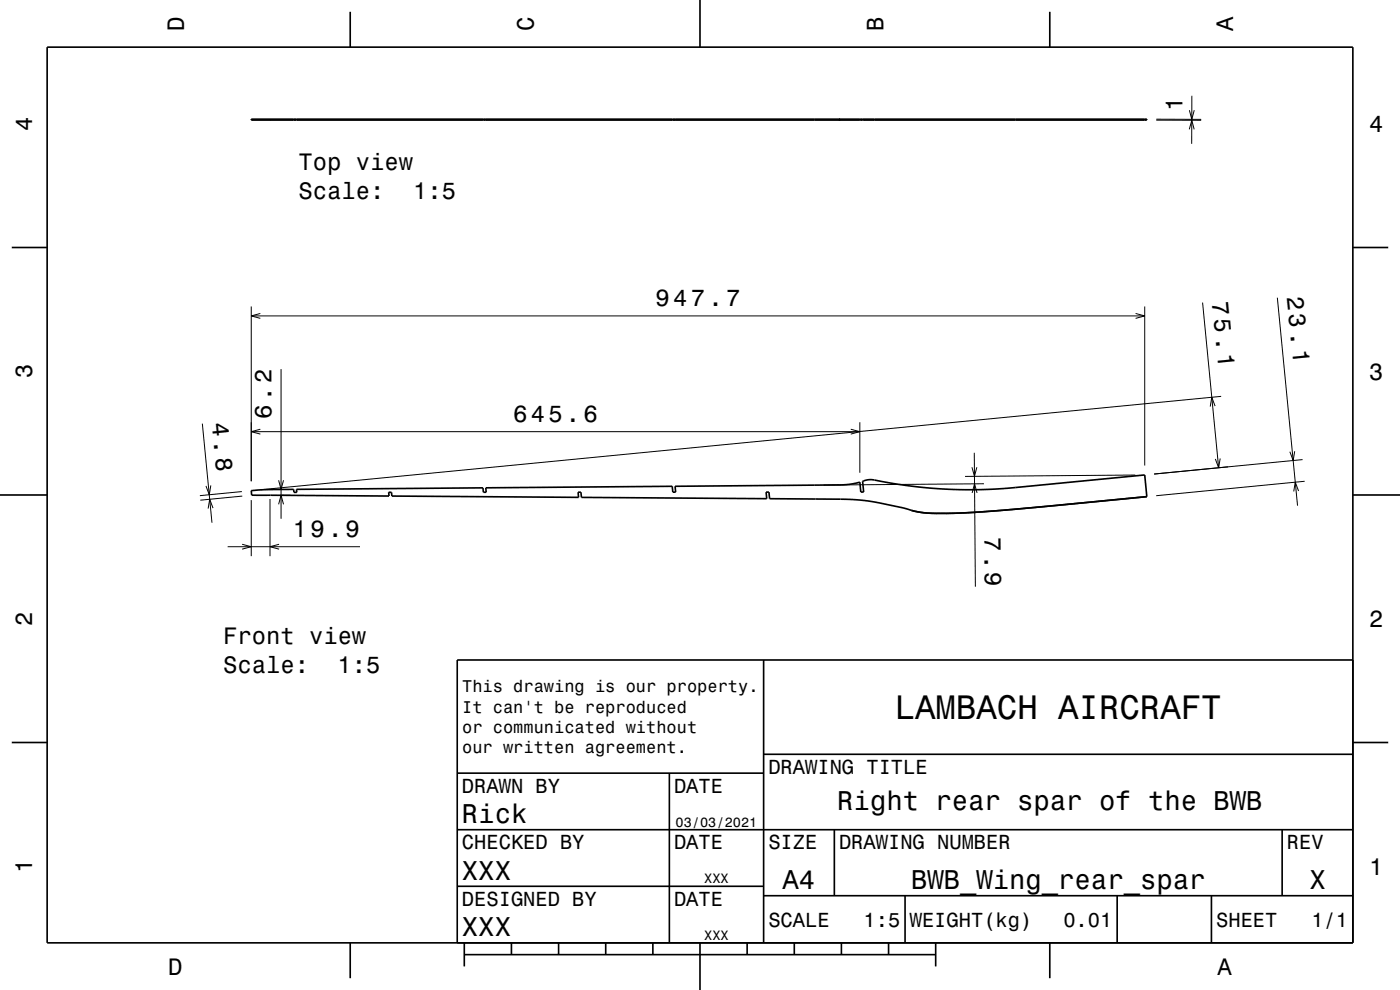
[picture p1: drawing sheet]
<svg xmlns="http://www.w3.org/2000/svg" width="297mm" height="210mm" viewBox="0 0 297 210" stroke-linecap="round" stroke-linejoin="round" font-family="sans-serif">
<g fill="none" stroke="#000" stroke-width=".21">
<path d="M57.3 25.3v.2M183.3 25.3v.2M185.5 25.3v.2M245.3 25.5h9.5M245.3 25.3h9.5M252.3 27.4l.5-1.9 .5 1.9M252.3 23.4l.5 1.9 .6-1.9M252.8 20.3v10.2M53.3 65v37.1M53.3 67h189.5M55.2 66.5l-1.9 .5 1.9 .5M59.6 78.3v31.7"/>
<path d="M240.9 66.5l1.9 .5-1.9 .5M242.8 65v33.7M255.1 64.2l3.4 35M271 63.2l4.3 44.1M42.9 89.9l2.1 21M53.3 91.6h129.1M55.2 91l-1.9 .6 1.9 .5M180.5 91l1.9 .6-1.9 .5M182.4 89.6v10.7M206.7 96l.2 28.5M207.2 99.1l-.5 1.9-.5-1.9M257.8 86.1l-.7-1.8-.4 1.9"/>
<path d="M258.9 97.3l-.4 1.9-.7-1.8M259.1 84.1l-203.8 19.8M274.7 95.7l-.4 2-.7-1.9M276.3 97.5l-31.5 3.1M44.7 103l-.3 1.9-.7-1.8M45.2 107.8l-.7-1.9-.3 2M48.3 116h28.1M51.3 104.3l-8.9 .8M51.4 115.5l1.9 .5-1.9 .5M51.4 105.2l-8.9 .9M53.3 106.1v11.9M57.3 105.8v12.2"/>
<path d="M57.6 103.8h2.7M59.1 101.9l.5 1.9 .5-1.9M59.1 107l.5-1.9 .5 1.9M59.2 115.5l-1.9 .5 1.9 .5M59.4 105.1h2.2M207.3 104.6l-.6-2-.5 2M208.7 102.6l-34 .3M240.8 100.8l-36.1 .3M275.5 104.2l-.7-1.9-.3 2M276.8 102.1l-31.5 3.1"/>
</g>
<g fill="none" stroke="#000" stroke-width=".35">
<path d="M10 10h277v190h-277zM74.3 2.5v7.5M148.5 0v10M222.7 2.5v7.5M53.3 25.3h190v.2h-190zM62.3 25.3v.2M62.4 25.3v.2M62.9 25.3v.2M102.5 25.3v.2M103.1 25.3v.2M142.6 25.3v.2M142.7 25.3v.2"/>
<path d="M143.2 25.3v.2M178 25.3v.2M182.4 25.3v.2M182.6 25.3v.2M183 25.3v.2M242.8 25.3v.2M2.5 52.5h7.5M287 52.5h7.5M0 105h10M178 102.9l-34.8 .3 .1 1.2h-.6l-.1-1.2-39.5 .3v.9h-.6v-.9l-39.6 .3 .1 .6h-.6l-.1-.6-6.2 .1-2.8 .2 .1 .9 29.1 .2v-.8h.6v.8l39.6 .3-.1-1.1h.6l.1 1.1 39.4 .3-.2-1.4h.6l.2 1.4 15 .1M178 102.9l2.5-.2 1.9-.4 .2 2.1h.6l-.2-2.3a5.5 5.5 0 0 1 4 0l5.1 .9 5.5 .6 4.8 .2 5.7 .1 6.5-.4 28.2-2.8 .5 4.6M178 102.9h.1"/>
<path d="M178.3 105.9a53.3 53.3 0 0 1 14.7 2.2l2.8 .6 3.6 .2M178.3 105.9h.1M199.4 108.9h.1M243.3 105.3l-29.9 2.9a149 149 0 0 1-14 .7M243.3 105.3v.1M287 105h10M162 140v60M287 140h-190v60M2.5 157.5h7.5M287 157.5h7.5M97 176h190M97 164h65"/>
<path d="M142 164v36M162 160h125M177 176v14M272 176v14M97 188h65M162 190h125M192 190v10M237 190v10M257 190v10M74.3 200v7.5M98.5 202.5h100M98.5 200v5"/>
<path d="M108.5 200v2.5M118.5 200v2.5M128.5 200v2.5M138.5 200v2.5M148.5 200v10M158.5 200v2.5M168.5 200v2.5M178.5 200v2.5M188.5 200v2.5M198.5 200v5M222.7 200v7.5"/>
</g>
<text font-size="7.2" x="189.8" y="152.6">LAMBACH AIRCRAFT</text>
<g font-size="5.8">
<text x="177.6" y="171.8">Right rear spar of the BWB</text>
<text x="98" y="174.6">Rick</text>
<text x="98" y="186.6">XXX</text>
<text x="166" y="188.6">A4</text>
<text x="193.3" y="188.6">BWB_Wing_rear_spar</text>
<text x="277.8" y="188.6">X</text>
<text x="98" y="198.6">XXX</text>
</g>
<g font-size="5.1">
<text x="257.1" y="64" transform="rotate(84 257.1 64)">75.1</text>
<text x="273" y="63" transform="rotate(84 273 63)">23.1</text>
<text x="44.9" y="89.7" transform="rotate(84 44.9 89.7)">4.8</text>
</g>
<g font-size="5">
<text x="39" y="6.5" transform="rotate(-90 39 6.5)">D</text>
<text x="113.2" y="6.5" transform="rotate(-90 113.2 6.5)">C</text>
<text x="187.4" y="6.5" transform="rotate(-90 187.4 6.5)">B</text>
<text x="261.6" y="6.5" transform="rotate(-90 261.6 6.5)">A</text>
<text x="250.8" y="23.6" transform="rotate(-90 250.8 23.6)">1</text>
<text x="6.8" y="27.8" transform="rotate(-90 6.8 27.8)">4</text>
<text x="290.5" y="28.1">4</text>
<text x="63.3" y="36.1">Top view</text>
<text x="63.3" y="42.2">Scale:</text>
<text x="87.6" y="42.2">1:5</text>
<text x="139.1" y="65">947.7</text>
<text x="6.8" y="80.3" transform="rotate(-90 6.8 80.3)">3</text>
<text x="290.5" y="80.6">3</text>
<text x="57.6" y="88.8" transform="rotate(-90 57.6 88.8)">6.2</text>
<text x="108.9" y="89.6">645.6</text>
<text x="62.1" y="114">19.9</text>
<text x="208.8" y="113.9" transform="rotate(89 208.8 113.9)">7.9</text>
<text x="6.8" y="132.8" transform="rotate(-90 6.8 132.8)">2</text>
<text x="47.3" y="136.7">Front view</text>
<text x="290.5" y="133.1">2</text>
<text x="47.3" y="142.7">Scale:</text>
<text x="71.6" y="142.7">1:5</text>
<text x="6.8" y="185.3" transform="rotate(-90 6.8 185.3)">1</text>
<text x="290.5" y="185.6">1</text>
<text x="35.7" y="206.8">D</text>
<text x="258.3" y="206.8">A</text>
</g>
<g font-size="4.3">
<text x="163" y="164.2">DRAWING TITLE</text>
<text x="98" y="168.2">DRAWN BY</text>
<text x="143" y="168.2">DATE</text>
<text x="98" y="180.2">CHECKED BY</text>
<text x="143" y="180.2">DATE</text>
<text x="163" y="180.2">SIZE</text>
<text x="178" y="180.2">DRAWING NUMBER</text>
<text x="273" y="180.2">REV</text>
<text x="98" y="192.2">DESIGNED BY</text>
<text x="143" y="192.2">DATE</text>
<text x="163" y="196.6">SCALE</text>
<text x="183.2" y="196.6">1:5</text>
<text x="193" y="196.6">WEIGHT(kg)</text>
<text x="225.6" y="196.6">0.01</text>
<text x="258" y="196.6">SHEET</text>
<text x="278.2" y="196.6">1/1</text>
</g>
<g font-size="3.6">
<text x="98.1" y="146.8">This drawing is our property.</text>
<text x="98.1" y="151.2">It can't be reproduced</text>
<text x="98.1" y="155.5">or communicated without</text>
<text x="98.1" y="159.8">our written agreement.</text>
</g>
<g font-size="2.9">
<text x="143.3" y="175.3">03/03/2021</text>
<text x="149.4" y="187.3">XXX</text>
<text x="149.4" y="199.3">XXX</text>
</g>
</svg>
